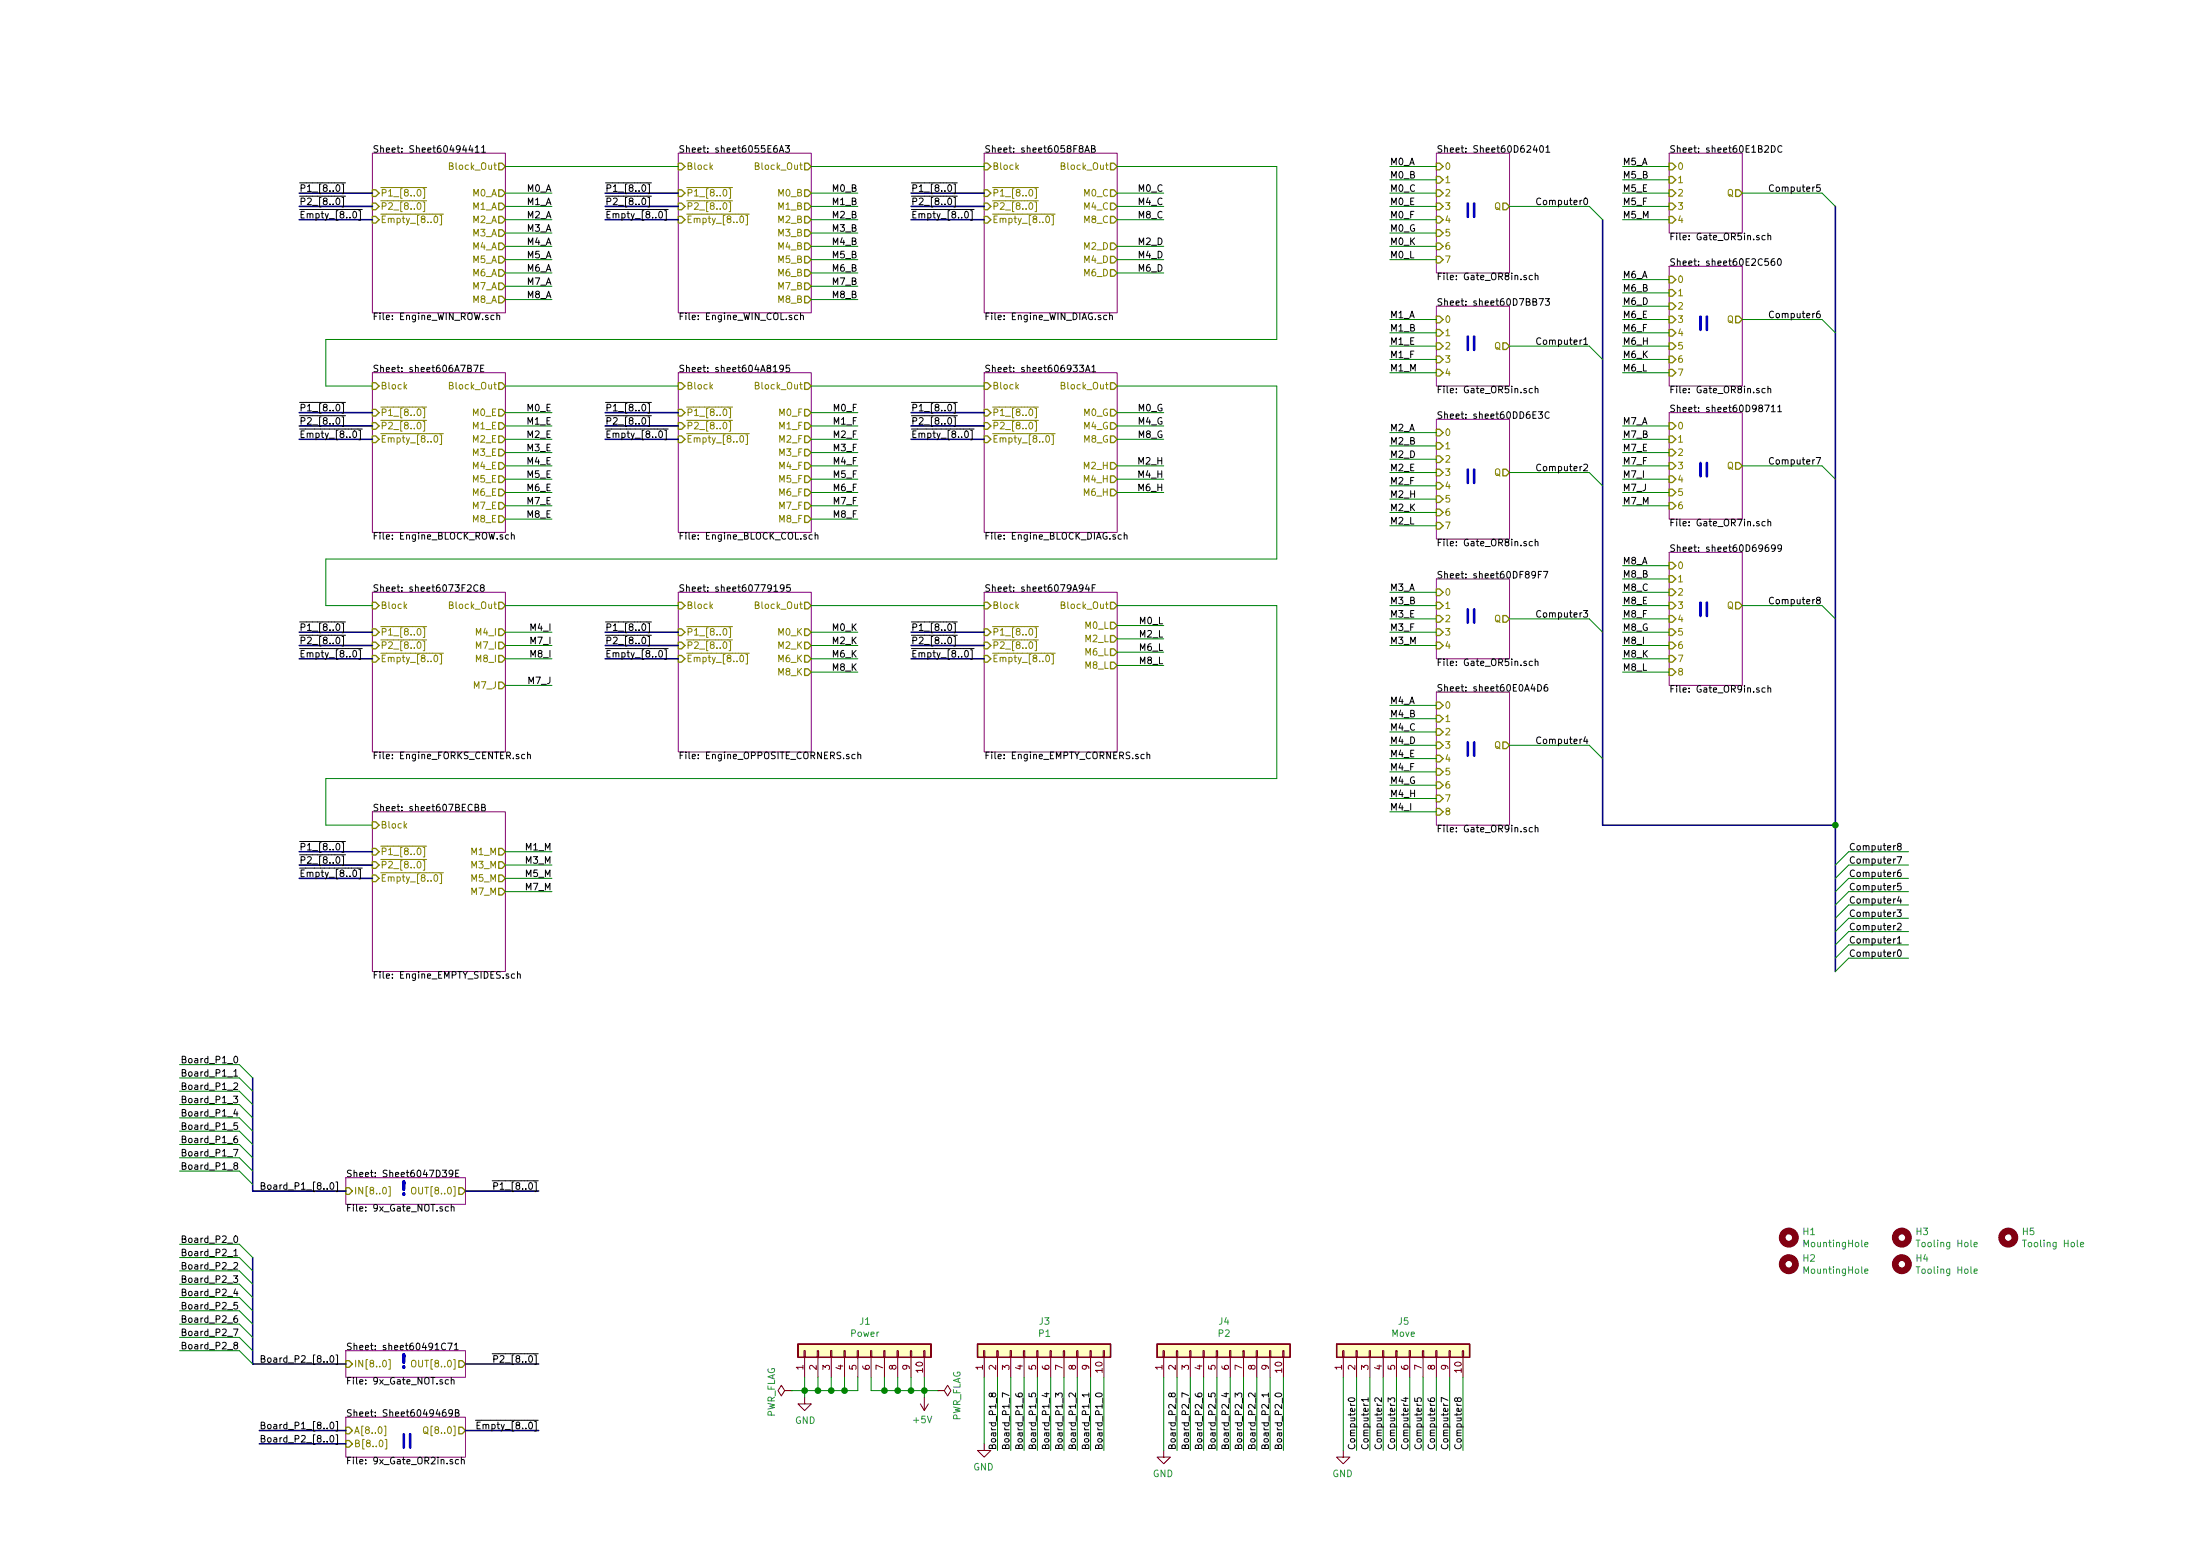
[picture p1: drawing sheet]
EESchema Schematic File Version 4
EELAYER 30 0
EELAYER END
$Descr A3 16535 11693
encoding utf-8
Sheet 1 398
Title "Fets & Crosses Engine"
Date "2022-02-06"
Rev "v1.1"
Comp "Philipp Schilk "
Comment1 ""
Comment2 ""
Comment3 ""
Comment4 ""
$EndDescr
Text Label 1800 8000 2    50   ~ 0
Board_P1_0
Text Label 1800 8100 2    50   ~ 0
Board_P1_1
Text Label 1800 8200 2    50   ~ 0
Board_P1_2
Text Label 1800 8300 2    50   ~ 0
Board_P1_3
Text Label 1800 8400 2    50   ~ 0
Board_P1_4
Text Label 1800 8500 2    50   ~ 0
Board_P1_5
Text Label 1800 8600 2    50   ~ 0
Board_P1_6
Text Label 1800 8700 2    50   ~ 0
Board_P1_7
Text Label 1800 8800 2    50   ~ 0
Board_P1_8
Text Label 1800 9350 2    50   ~ 0
Board_P2_0
Text Label 1800 9450 2    50   ~ 0
Board_P2_1
Text Label 1800 9550 2    50   ~ 0
Board_P2_2
Text Label 1800 9650 2    50   ~ 0
Board_P2_3
Text Label 1800 9750 2    50   ~ 0
Board_P2_4
Text Label 1800 9850 2    50   ~ 0
Board_P2_5
Text Label 1800 9950 2    50   ~ 0
Board_P2_6
Text Label 1800 10050 2    50   ~ 0
Board_P2_7
Text Label 1800 10150 2    50   ~ 0
Board_P2_8
Entry Wire Line
	1800 8000 1900 8100
Entry Wire Line
	1800 8100 1900 8200
Entry Wire Line
	1800 8200 1900 8300
Entry Wire Line
	1800 8300 1900 8400
Entry Wire Line
	1800 8400 1900 8500
Entry Wire Line
	1800 8500 1900 8600
Entry Wire Line
	1800 8600 1900 8700
Entry Wire Line
	1800 8700 1900 8800
Entry Wire Line
	1800 8800 1900 8900
Entry Wire Line
	1800 9350 1900 9450
Entry Wire Line
	1800 9450 1900 9550
Entry Wire Line
	1800 9550 1900 9650
Entry Wire Line
	1800 9650 1900 9750
Entry Wire Line
	1800 9750 1900 9850
Entry Wire Line
	1800 9850 1900 9950
Entry Wire Line
	1800 9950 1900 10050
Entry Wire Line
	1800 10050 1900 10150
Entry Wire Line
	1800 10150 1900 10250
Wire Bus Line
	1900 8950 2600 8950
Text Label 1950 8950 0    50   ~ 0
Board_P1_[8..0]
Wire Bus Line
	3500 8950 4050 8950
Text Label 4050 8950 2    50   ~ 0
~P1_[8..0]
$Sheet
S 2600 8850 900  200 
U 6047D39F
F0 "Sheet6047D39E" 50
F1 "9x_Gate_NOT.sch" 50
F2 "IN[8..0]" I L 2600 8950 50 
F3 "OUT[8..0]" O R 3500 8950 50 
$EndSheet
Text Label 1950 10250 0    50   ~ 0
Board_P2_[8..0]
Wire Bus Line
	3500 10250 4050 10250
Text Label 4050 10250 2    50   ~ 0
~P2_[8..0]
$Sheet
S 2600 10150 900  200 
U 60491C79
F0 "sheet60491C71" 50
F1 "9x_Gate_NOT.sch" 50
F2 "IN[8..0]" I L 2600 10250 50 
F3 "OUT[8..0]" O R 3500 10250 50 
$EndSheet
Wire Bus Line
	1900 10250 2600 10250
$Sheet
S 2600 10650 900  300 
U 6049469C
F0 "Sheet6049469B" 50
F1 "9x_Gate_OR2in.sch" 50
F2 "A[8..0]" I L 2600 10750 50 
F3 "B[8..0]" I L 2600 10850 50 
F4 "Q[8..0]" O R 3500 10750 50 
$EndSheet
Text Notes 3000 10300 0    100  ~ 20
!
Text Label 1950 10750 0    50   ~ 0
Board_P1_[8..0]
Text Label 1950 10850 0    50   ~ 0
Board_P2_[8..0]
Wire Bus Line
	2600 10750 1950 10750
Wire Bus Line
	1950 10850 2600 10850
Text Label 4050 10750 2    50   ~ 0
~Empty_[8..0]
Wire Bus Line
	3500 10750 4050 10750
Text Notes 3000 10900 0    100  ~ 20
II
Wire Wire Line
	2450 2900 2450 2550
Wire Wire Line
	2450 4550 2450 4200
Wire Wire Line
	2450 5850 2450 6200
Connection ~ 13800 6200
Wire Bus Line
	12050 6200 13800 6200
$Sheet
S 12550 1150 550  600 
U 60E1B2E4
F0 "sheet60E1B2DC" 50
F1 "Gate_OR5in.sch" 50
F2 "Q" O R 13100 1450 50 
F3 "1" I L 12550 1350 50 
F4 "2" I L 12550 1450 50 
F5 "3" I L 12550 1550 50 
F6 "4" I L 12550 1650 50 
F7 "0" I L 12550 1250 50 
$EndSheet
$Sheet
S 12550 2000 550  900 
U 60E2C56B
F0 "sheet60E2C560" 50
F1 "Gate_OR8in.sch" 50
F2 "Q" O R 13100 2400 50 
F3 "1" I L 12550 2200 50 
F4 "2" I L 12550 2300 50 
F5 "3" I L 12550 2400 50 
F6 "4" I L 12550 2500 50 
F7 "5" I L 12550 2600 50 
F8 "6" I L 12550 2700 50 
F9 "7" I L 12550 2800 50 
F10 "0" I L 12550 2100 50 
$EndSheet
Wire Wire Line
	10800 1650 10450 1650
Text Label 10450 1650 0    50   ~ 0
M0_F
Wire Wire Line
	10800 1750 10450 1750
Text Label 10450 1750 0    50   ~ 0
M0_G
Text Label 10450 1850 0    50   ~ 0
M0_K
Wire Wire Line
	10800 1850 10450 1850
Wire Wire Line
	10800 1950 10450 1950
Text Label 10450 1950 0    50   ~ 0
M0_L
Wire Wire Line
	10800 1550 10450 1550
Text Label 13700 4550 2    50   ~ 0
Computer8
Text Label 13700 3500 2    50   ~ 0
Computer7
Text Label 13700 2400 2    50   ~ 0
Computer6
Text Label 13700 1450 2    50   ~ 0
Computer5
Text Label 11950 5600 2    50   ~ 0
Computer4
Text Label 11950 4650 2    50   ~ 0
Computer3
Text Label 11950 3550 2    50   ~ 0
Computer2
Text Label 11950 2600 2    50   ~ 0
Computer1
Text Label 11950 1550 2    50   ~ 0
Computer0
Wire Wire Line
	13100 1450 13700 1450
Wire Wire Line
	13100 2400 13700 2400
Wire Wire Line
	13100 3500 13700 3500
Wire Wire Line
	13100 4550 13700 4550
Wire Wire Line
	11350 5600 11950 5600
Wire Wire Line
	11350 4650 11950 4650
Wire Wire Line
	11350 3550 11950 3550
Wire Wire Line
	11350 2600 11950 2600
Wire Wire Line
	11350 1550 11950 1550
Entry Wire Line
	13700 4550 13800 4650
Entry Wire Line
	13700 3500 13800 3600
Entry Wire Line
	13700 2400 13800 2500
Entry Wire Line
	13700 1450 13800 1550
Entry Wire Line
	11950 5600 12050 5700
Entry Wire Line
	11950 4650 12050 4750
Entry Wire Line
	11950 3550 12050 3650
Entry Wire Line
	11950 2600 12050 2700
Entry Wire Line
	11950 1550 12050 1650
Text Notes 12750 2500 0    100  ~ 20
II
$Sheet
S 10800 5200 550  1000
U 60E0A4E3
F0 "sheet60E0A4D6" 50
F1 "Gate_OR9in.sch" 50
F2 "Q" O R 11350 5600 50 
F3 "1" I L 10800 5400 50 
F4 "2" I L 10800 5500 50 
F5 "3" I L 10800 5600 50 
F6 "4" I L 10800 5700 50 
F7 "5" I L 10800 5800 50 
F8 "6" I L 10800 5900 50 
F9 "7" I L 10800 6000 50 
F10 "0" I L 10800 5300 50 
F11 "8" I L 10800 6100 50 
$EndSheet
Text Notes 11000 5700 0    100  ~ 20
II
$Sheet
S 10800 4350 550  600 
U 60DF8A00
F0 "sheet60DF89F7" 50
F1 "Gate_OR5in.sch" 50
F2 "Q" O R 11350 4650 50 
F3 "1" I L 10800 4550 50 
F4 "2" I L 10800 4650 50 
F5 "3" I L 10800 4750 50 
F6 "4" I L 10800 4850 50 
F7 "0" I L 10800 4450 50 
$EndSheet
Text Notes 11000 4700 0    100  ~ 20
II
Text Notes 11000 3650 0    100  ~ 20
II
$Sheet
S 10800 3150 550  900 
U 60DD6E47
F0 "sheet60DD6E3C" 50
F1 "Gate_OR8in.sch" 50
F2 "Q" O R 11350 3550 50 
F3 "1" I L 10800 3350 50 
F4 "2" I L 10800 3450 50 
F5 "3" I L 10800 3550 50 
F6 "4" I L 10800 3650 50 
F7 "5" I L 10800 3750 50 
F8 "6" I L 10800 3850 50 
F9 "7" I L 10800 3950 50 
F10 "0" I L 10800 3250 50 
$EndSheet
$Sheet
S 12550 3100 550  800 
U 60D9871B
F0 "sheet60D98711" 50
F1 "Gate_OR7in.sch" 50
F2 "Q" O R 13100 3500 50 
F3 "1" I L 12550 3300 50 
F4 "2" I L 12550 3400 50 
F5 "3" I L 12550 3500 50 
F6 "4" I L 12550 3600 50 
F7 "5" I L 12550 3700 50 
F8 "6" I L 12550 3800 50 
F9 "0" I L 12550 3200 50 
$EndSheet
Text Notes 12750 3600 0    100  ~ 20
II
$Sheet
S 10800 2300 550  600 
U 60D7BB7E
F0 "sheet60D7BB73" 50
F1 "Gate_OR5in.sch" 50
F2 "Q" O R 11350 2600 50 
F3 "1" I L 10800 2500 50 
F4 "2" I L 10800 2600 50 
F5 "3" I L 10800 2700 50 
F6 "4" I L 10800 2800 50 
F7 "0" I L 10800 2400 50 
$EndSheet
Text Notes 11000 2650 0    100  ~ 20
II
$Sheet
S 12550 4150 550  1000
U 60D696A4
F0 "sheet60D69699" 50
F1 "Gate_OR9in.sch" 50
F2 "Q" O R 13100 4550 50 
F3 "1" I L 12550 4350 50 
F4 "2" I L 12550 4450 50 
F5 "3" I L 12550 4550 50 
F6 "4" I L 12550 4650 50 
F7 "5" I L 12550 4750 50 
F8 "6" I L 12550 4850 50 
F9 "7" I L 12550 4950 50 
F10 "0" I L 12550 4250 50 
F11 "8" I L 12550 5050 50 
$EndSheet
Text Notes 12750 4650 0    100  ~ 20
II
Text Notes 11000 1650 0    100  ~ 20
II
$Sheet
S 10800 1150 550  900 
U 60D62402
F0 "Sheet60D62401" 50
F1 "Gate_OR8in.sch" 50
F2 "Q" O R 11350 1550 50 
F3 "1" I L 10800 1350 50 
F4 "2" I L 10800 1450 50 
F5 "3" I L 10800 1550 50 
F6 "4" I L 10800 1650 50 
F7 "5" I L 10800 1750 50 
F8 "6" I L 10800 1850 50 
F9 "7" I L 10800 1950 50 
F10 "0" I L 10800 1250 50 
$EndSheet
Text Label 12200 3800 0    50   ~ 0
M7_M
Text Label 12200 1650 0    50   ~ 0
M5_M
Text Label 10450 4850 0    50   ~ 0
M3_M
Text Label 10450 2800 0    50   ~ 0
M1_M
Wire Wire Line
	12550 3800 12200 3800
Wire Wire Line
	12550 1650 12200 1650
Wire Wire Line
	10800 4850 10450 4850
Wire Wire Line
	10800 2800 10450 2800
Text Label 4150 6700 2    50   ~ 0
M7_M
Text Label 4150 6600 2    50   ~ 0
M5_M
Text Label 4150 6500 2    50   ~ 0
M3_M
Text Label 4150 6400 2    50   ~ 0
M1_M
Text Label 12200 5050 0    50   ~ 0
M8_L
Text Label 12200 2800 0    50   ~ 0
M6_L
Text Label 10450 3950 0    50   ~ 0
M2_L
Wire Wire Line
	12550 5050 12200 5050
Wire Wire Line
	12550 2800 12200 2800
Wire Wire Line
	10800 3950 10450 3950
Text Label 8750 5000 2    50   ~ 0
M8_L
Text Label 8750 4900 2    50   ~ 0
M6_L
Text Label 8750 4800 2    50   ~ 0
M2_L
Text Label 8750 4700 2    50   ~ 0
M0_L
Wire Wire Line
	10800 3850 10450 3850
Wire Wire Line
	12550 4950 12200 4950
Wire Wire Line
	12550 2700 12200 2700
Text Label 12200 4950 0    50   ~ 0
M8_K
Text Label 12200 2700 0    50   ~ 0
M6_K
Text Label 10450 3850 0    50   ~ 0
M2_K
Text Label 6450 5050 2    50   ~ 0
M8_K
Text Label 6450 4950 2    50   ~ 0
M6_K
Text Label 6450 4850 2    50   ~ 0
M2_K
Text Label 6450 4750 2    50   ~ 0
M0_K
Text Label 12200 3700 0    50   ~ 0
M7_J
Wire Wire Line
	12550 3700 12200 3700
Text Label 12200 4850 0    50   ~ 0
M8_I
Text Label 12200 3600 0    50   ~ 0
M7_I
Text Label 10450 6100 0    50   ~ 0
M4_I
Wire Wire Line
	12550 4850 12200 4850
Wire Wire Line
	12550 3600 12200 3600
Wire Wire Line
	10800 6100 10450 6100
Text Label 4150 5150 2    50   ~ 0
M7_J
Wire Wire Line
	3800 5150 4150 5150
Text Label 4150 4950 2    50   ~ 0
M8_I
Text Label 4150 4850 2    50   ~ 0
M7_I
Text Label 4150 4750 2    50   ~ 0
M4_I
Wire Wire Line
	3800 4950 4150 4950
Wire Wire Line
	3800 4850 4150 4850
Wire Wire Line
	3800 4750 4150 4750
Wire Wire Line
	6100 4750 6450 4750
Wire Wire Line
	6100 4850 6450 4850
Wire Wire Line
	6100 4950 6450 4950
Wire Wire Line
	6100 5050 6450 5050
$Sheet
S 5100 4450 1000 1200
U 607791A0
F0 "sheet60779195" 50
F1 "Engine_OPPOSITE_CORNERS.sch" 50
F2 "~P1_[8..0]" I L 5100 4750 50 
F3 "~P2_[8..0]" I L 5100 4850 50 
F4 "~Empty_[8..0]" I L 5100 4950 50 
F5 "M0_K" O R 6100 4750 50 
F6 "M8_K" O R 6100 5050 50 
F7 "M2_K" O R 6100 4850 50 
F8 "M6_K" O R 6100 4950 50 
F9 "Block" I L 5100 4550 50 
F10 "Block_Out" O R 6100 4550 50 
$EndSheet
Text Label 12200 2600 0    50   ~ 0
M6_H
Text Label 10450 6000 0    50   ~ 0
M4_H
Text Label 10450 3750 0    50   ~ 0
M2_H
Text Label 12200 4750 0    50   ~ 0
M8_G
Text Label 10450 5900 0    50   ~ 0
M4_G
Wire Wire Line
	12550 2600 12200 2600
Wire Wire Line
	10800 6000 10450 6000
Wire Wire Line
	10800 3750 10450 3750
Wire Wire Line
	12550 4750 12200 4750
Wire Wire Line
	10800 5900 10450 5900
Text Label 8750 3700 2    50   ~ 0
M6_H
Text Label 8750 3600 2    50   ~ 0
M4_H
Text Label 8750 3500 2    50   ~ 0
M2_H
Text Label 10450 3650 0    50   ~ 0
M2_F
Text Label 12200 4650 0    50   ~ 0
M8_F
Text Label 12200 3500 0    50   ~ 0
M7_F
Text Label 12200 2500 0    50   ~ 0
M6_F
Text Label 12200 1550 0    50   ~ 0
M5_F
Text Label 10450 5800 0    50   ~ 0
M4_F
Text Label 10450 4750 0    50   ~ 0
M3_F
Text Label 10450 2700 0    50   ~ 0
M1_F
Wire Wire Line
	12550 4650 12200 4650
Wire Wire Line
	12550 3500 12200 3500
Wire Wire Line
	12550 2500 12200 2500
Wire Wire Line
	12550 1550 12200 1550
Wire Wire Line
	10800 5800 10450 5800
Wire Wire Line
	10800 4750 10450 4750
Wire Wire Line
	10800 3650 10450 3650
Wire Wire Line
	10800 2700 10450 2700
Text Label 8750 3300 2    50   ~ 0
M8_G
Text Label 8750 3200 2    50   ~ 0
M4_G
Text Label 8750 3100 2    50   ~ 0
M0_G
Text Label 6450 3300 2    50   ~ 0
M2_F
Text Label 6450 3900 2    50   ~ 0
M8_F
Text Label 6450 3800 2    50   ~ 0
M7_F
Text Label 6450 3700 2    50   ~ 0
M6_F
Text Label 6450 3600 2    50   ~ 0
M5_F
Text Label 6450 3500 2    50   ~ 0
M4_F
Text Label 6450 3400 2    50   ~ 0
M3_F
Text Label 6450 3200 2    50   ~ 0
M1_F
Text Label 6450 3100 2    50   ~ 0
M0_F
Wire Wire Line
	6100 3900 6450 3900
Wire Wire Line
	6100 3800 6450 3800
Wire Wire Line
	6100 3700 6450 3700
Wire Wire Line
	6100 3600 6450 3600
Wire Wire Line
	6100 3500 6450 3500
Wire Wire Line
	6100 3400 6450 3400
Wire Wire Line
	6100 3300 6450 3300
Wire Wire Line
	6100 3200 6450 3200
Wire Wire Line
	6100 3100 6450 3100
Text Label 10450 3550 0    50   ~ 0
M2_E
Text Label 12200 4550 0    50   ~ 0
M8_E
Text Label 12200 3400 0    50   ~ 0
M7_E
Text Label 12200 2400 0    50   ~ 0
M6_E
Text Label 12200 1450 0    50   ~ 0
M5_E
Text Label 10450 5700 0    50   ~ 0
M4_E
Text Label 10450 4650 0    50   ~ 0
M3_E
Text Label 10450 2600 0    50   ~ 0
M1_E
Text Label 10450 1550 0    50   ~ 0
M0_E
Wire Wire Line
	12550 4550 12200 4550
Wire Wire Line
	12550 3400 12200 3400
Wire Wire Line
	12550 2400 12200 2400
Wire Wire Line
	12550 1450 12200 1450
Wire Wire Line
	10800 5700 10450 5700
Wire Wire Line
	10800 4650 10450 4650
Wire Wire Line
	10800 3550 10450 3550
Wire Wire Line
	10800 2600 10450 2600
Text Label 4150 3300 2    50   ~ 0
M2_E
Text Label 4150 3900 2    50   ~ 0
M8_E
Text Label 4150 3800 2    50   ~ 0
M7_E
Text Label 4150 3700 2    50   ~ 0
M6_E
Text Label 4150 3600 2    50   ~ 0
M5_E
Text Label 4150 3500 2    50   ~ 0
M4_E
Text Label 4150 3400 2    50   ~ 0
M3_E
Text Label 4150 3200 2    50   ~ 0
M1_E
Text Label 4150 3100 2    50   ~ 0
M0_E
Wire Wire Line
	3800 3900 4150 3900
Wire Wire Line
	3800 3800 4150 3800
Wire Wire Line
	3800 3700 4150 3700
Wire Wire Line
	3800 3600 4150 3600
Wire Wire Line
	3800 3500 4150 3500
Wire Wire Line
	3800 3400 4150 3400
Wire Wire Line
	3800 3300 4150 3300
Wire Wire Line
	3800 3200 4150 3200
Wire Wire Line
	3800 3100 4150 3100
Wire Wire Line
	10800 5500 10450 5500
Wire Wire Line
	12550 4450 12200 4450
Text Label 10450 5500 0    50   ~ 0
M4_C
Text Label 12200 4450 0    50   ~ 0
M8_C
Wire Wire Line
	10800 5400 10450 5400
Wire Wire Line
	12550 1350 12200 1350
Text Label 12200 2300 0    50   ~ 0
M6_D
Text Label 10450 5600 0    50   ~ 0
M4_D
Text Label 10450 3450 0    50   ~ 0
M2_D
Text Label 10450 1450 0    50   ~ 0
M0_C
Wire Wire Line
	12550 2300 12200 2300
Wire Wire Line
	10800 5600 10450 5600
Wire Wire Line
	10800 3450 10450 3450
Wire Wire Line
	10800 1450 10450 1450
Text Label 10450 3350 0    50   ~ 0
M2_B
Text Label 12200 4350 0    50   ~ 0
M8_B
Text Label 12200 3300 0    50   ~ 0
M7_B
Text Label 12200 2200 0    50   ~ 0
M6_B
Text Label 12200 1350 0    50   ~ 0
M5_B
Text Label 10450 5400 0    50   ~ 0
M4_B
Text Label 10450 4550 0    50   ~ 0
M3_B
Text Label 10450 2500 0    50   ~ 0
M1_B
Text Label 10450 1350 0    50   ~ 0
M0_B
Wire Wire Line
	12550 4350 12200 4350
Wire Wire Line
	12550 3300 12200 3300
Wire Wire Line
	12550 2200 12200 2200
Wire Wire Line
	10800 4550 10450 4550
Wire Wire Line
	10800 3350 10450 3350
Wire Wire Line
	10800 2500 10450 2500
Wire Wire Line
	10800 1350 10450 1350
Text Label 12200 4250 0    50   ~ 0
M8_A
Text Label 12200 3200 0    50   ~ 0
M7_A
Text Label 12200 2100 0    50   ~ 0
M6_A
Text Label 12200 1250 0    50   ~ 0
M5_A
Text Label 10450 5300 0    50   ~ 0
M4_A
Text Label 10450 4450 0    50   ~ 0
M3_A
Text Label 10450 3250 0    50   ~ 0
M2_A
Text Label 10450 2400 0    50   ~ 0
M1_A
Text Label 10450 1250 0    50   ~ 0
M0_A
Wire Wire Line
	12550 4250 12200 4250
Wire Wire Line
	12550 3200 12200 3200
Wire Wire Line
	12550 2100 12200 2100
Wire Wire Line
	12550 1250 12200 1250
Wire Wire Line
	10800 5300 10450 5300
Wire Wire Line
	10800 4450 10450 4450
Wire Wire Line
	10800 3250 10450 3250
Wire Wire Line
	10800 2400 10450 2400
Wire Wire Line
	10800 1250 10450 1250
Text Label 8750 2050 2    50   ~ 0
M6_D
Text Label 8750 1950 2    50   ~ 0
M4_D
Text Label 8750 1850 2    50   ~ 0
M2_D
Text Label 8750 1650 2    50   ~ 0
M8_C
Text Label 8750 1550 2    50   ~ 0
M4_C
Text Label 8750 1450 2    50   ~ 0
M0_C
Text Label 6450 1650 2    50   ~ 0
M2_B
Text Label 6450 2250 2    50   ~ 0
M8_B
Text Label 6450 2150 2    50   ~ 0
M7_B
Text Label 6450 2050 2    50   ~ 0
M6_B
Text Label 6450 1950 2    50   ~ 0
M5_B
Text Label 6450 1850 2    50   ~ 0
M4_B
Text Label 6450 1750 2    50   ~ 0
M3_B
Text Label 6450 1550 2    50   ~ 0
M1_B
Text Label 6450 1450 2    50   ~ 0
M0_B
Wire Wire Line
	6100 2250 6450 2250
Wire Wire Line
	6100 2150 6450 2150
Wire Wire Line
	6100 2050 6450 2050
Wire Wire Line
	6100 1950 6450 1950
Wire Wire Line
	6100 1850 6450 1850
Wire Wire Line
	6100 1750 6450 1750
Wire Wire Line
	6100 1650 6450 1650
Wire Wire Line
	6100 1550 6450 1550
Wire Wire Line
	6100 1450 6450 1450
Text Label 4150 2250 2    50   ~ 0
M8_A
Text Label 4150 2150 2    50   ~ 0
M7_A
Text Label 4150 2050 2    50   ~ 0
M6_A
Text Label 4150 1950 2    50   ~ 0
M5_A
Text Label 4150 1850 2    50   ~ 0
M4_A
Text Label 4150 1750 2    50   ~ 0
M3_A
Text Label 4150 1650 2    50   ~ 0
M2_A
Text Label 4150 1550 2    50   ~ 0
M1_A
Text Label 4150 1450 2    50   ~ 0
M0_A
$Sheet
S 7400 4450 1000 1200
U 6079A95A
F0 "sheet6079A94F" 50
F1 "Engine_EMPTY_CORNERS.sch" 50
F2 "~P1_[8..0]" I L 7400 4750 50 
F3 "~P2_[8..0]" I L 7400 4850 50 
F4 "~Empty_[8..0]" I L 7400 4950 50 
F5 "M0_L" O R 8400 4700 50 
F6 "M8_L" O R 8400 5000 50 
F7 "M2_L" O R 8400 4800 50 
F8 "M6_L" O R 8400 4900 50 
F9 "Block" I L 7400 4550 50 
F10 "Block_Out" O R 8400 4550 50 
$EndSheet
Wire Wire Line
	3800 6700 4150 6700
Wire Wire Line
	3800 6600 4150 6600
Wire Wire Line
	3800 6500 4150 6500
Wire Wire Line
	3800 6400 4150 6400
Wire Wire Line
	8400 5000 8750 5000
Wire Wire Line
	8400 4900 8750 4900
Wire Wire Line
	8400 4800 8750 4800
Wire Wire Line
	8400 4700 8750 4700
Wire Wire Line
	8400 3700 8750 3700
Wire Wire Line
	8400 3600 8750 3600
Wire Wire Line
	8400 3500 8750 3500
Wire Wire Line
	8400 3300 8750 3300
Wire Wire Line
	8400 3200 8750 3200
Wire Wire Line
	8400 3100 8750 3100
Wire Wire Line
	8400 2050 8750 2050
Wire Wire Line
	8400 1950 8750 1950
Wire Wire Line
	8400 1850 8750 1850
Wire Wire Line
	8400 1650 8750 1650
Wire Wire Line
	8400 1550 8750 1550
Wire Wire Line
	8400 1450 8750 1450
Wire Wire Line
	3800 2250 4150 2250
Wire Wire Line
	3800 2150 4150 2150
Wire Wire Line
	3800 2050 4150 2050
Wire Wire Line
	3800 1950 4150 1950
Wire Wire Line
	3800 1850 4150 1850
Wire Wire Line
	3800 1750 4150 1750
Wire Wire Line
	3800 1650 4150 1650
Wire Wire Line
	3800 1550 4150 1550
Wire Wire Line
	3800 1450 4150 1450
Wire Wire Line
	2450 6200 2800 6200
Wire Bus Line
	2800 6600 2250 6600
Text Label 2250 6600 0    50   ~ 0
~Empty_[8..0]
Text Label 2250 6500 0    50   ~ 0
~P2_[8..0]
Wire Bus Line
	2800 6500 2250 6500
Text Label 2250 6400 0    50   ~ 0
~P1_[8..0]
Wire Bus Line
	2800 6400 2250 6400
Wire Wire Line
	9600 5850 9600 4550
Wire Wire Line
	2450 5850 9600 5850
Wire Wire Line
	8400 4550 9600 4550
Wire Bus Line
	7400 4950 6850 4950
Text Label 6850 4950 0    50   ~ 0
~Empty_[8..0]
Text Label 6850 4850 0    50   ~ 0
~P2_[8..0]
Wire Bus Line
	7400 4850 6850 4850
Text Label 6850 4750 0    50   ~ 0
~P1_[8..0]
Wire Bus Line
	7400 4750 6850 4750
Wire Wire Line
	6100 4550 7400 4550
Wire Bus Line
	5100 4950 4550 4950
Text Label 4550 4950 0    50   ~ 0
~Empty_[8..0]
Text Label 4550 4850 0    50   ~ 0
~P2_[8..0]
Wire Bus Line
	5100 4850 4550 4850
Text Label 4550 4750 0    50   ~ 0
~P1_[8..0]
Wire Bus Line
	5100 4750 4550 4750
Wire Wire Line
	3800 4550 5100 4550
$Sheet
S 2800 4450 1000 1200
U 6073F2D8
F0 "sheet6073F2C8" 50
F1 "Engine_FORKS_CENTER.sch" 50
F2 "~P1_[8..0]" I L 2800 4750 50 
F3 "~P2_[8..0]" I L 2800 4850 50 
F4 "~Empty_[8..0]" I L 2800 4950 50 
F5 "M7_I" O R 3800 4850 50 
F6 "M4_I" O R 3800 4750 50 
F7 "M8_I" O R 3800 4950 50 
F8 "M7_J" O R 3800 5150 50 
F9 "Block" I L 2800 4550 50 
F10 "Block_Out" O R 3800 4550 50 
$EndSheet
Wire Bus Line
	2800 4950 2250 4950
Text Label 2250 4950 0    50   ~ 0
~Empty_[8..0]
Text Label 2250 4850 0    50   ~ 0
~P2_[8..0]
Wire Bus Line
	2800 4850 2250 4850
Text Label 2250 4750 0    50   ~ 0
~P1_[8..0]
Wire Bus Line
	2800 4750 2250 4750
Wire Wire Line
	2800 4550 2450 4550
$Sheet
S 7400 2800 1000 1200
U 606933AE
F0 "sheet606933A1" 50
F1 "Engine_BLOCK_DIAG.sch" 50
F2 "~P1_[8..0]" I L 7400 3100 50 
F3 "~P2_[8..0]" I L 7400 3200 50 
F4 "~Empty_[8..0]" I L 7400 3300 50 
F5 "M0_G" O R 8400 3100 50 
F6 "M4_G" O R 8400 3200 50 
F7 "M8_G" O R 8400 3300 50 
F8 "M2_H" O R 8400 3500 50 
F9 "M4_H" O R 8400 3600 50 
F10 "M6_H" O R 8400 3700 50 
F11 "Block_Out" O R 8400 2900 50 
F12 "Block" I L 7400 2900 50 
$EndSheet
Wire Wire Line
	9600 2900 8400 2900
Wire Wire Line
	9600 4200 9600 2900
Wire Wire Line
	2450 4200 9600 4200
Wire Bus Line
	7400 3300 6850 3300
Text Label 6850 3300 0    50   ~ 0
~Empty_[8..0]
Text Label 6850 3200 0    50   ~ 0
~P2_[8..0]
Wire Bus Line
	7400 3200 6850 3200
Text Label 6850 3100 0    50   ~ 0
~P1_[8..0]
Wire Bus Line
	7400 3100 6850 3100
Wire Wire Line
	6100 2900 7400 2900
$Sheet
S 5100 2800 1000 1200
U 604A81A5
F0 "sheet604A8195" 50
F1 "Engine_BLOCK_COL.sch" 50
F2 "~P1_[8..0]" I L 5100 3100 50 
F3 "~P2_[8..0]" I L 5100 3200 50 
F4 "~Empty_[8..0]" I L 5100 3300 50 
F5 "M0_F" O R 6100 3100 50 
F6 "M1_F" O R 6100 3200 50 
F7 "M2_F" O R 6100 3300 50 
F8 "M5_F" O R 6100 3600 50 
F9 "M6_F" O R 6100 3700 50 
F10 "M7_F" O R 6100 3800 50 
F11 "M8_F" O R 6100 3900 50 
F12 "M4_F" O R 6100 3500 50 
F13 "M3_F" O R 6100 3400 50 
F14 "Block_Out" O R 6100 2900 50 
F15 "Block" I L 5100 2900 50 
$EndSheet
Wire Bus Line
	5100 3300 4550 3300
Text Label 4550 3300 0    50   ~ 0
~Empty_[8..0]
Text Label 4550 3200 0    50   ~ 0
~P2_[8..0]
Wire Bus Line
	5100 3200 4550 3200
Text Label 4550 3100 0    50   ~ 0
~P1_[8..0]
Wire Bus Line
	5100 3100 4550 3100
Wire Wire Line
	3800 2900 5100 2900
Wire Wire Line
	9600 1250 8400 1250
Wire Wire Line
	9600 2550 9600 1250
Wire Wire Line
	2450 2550 9600 2550
Wire Wire Line
	2800 2900 2450 2900
Wire Wire Line
	3800 1250 5100 1250
Wire Wire Line
	6100 1250 7400 1250
$Sheet
S 2800 2800 1000 1200
U 606A7B8D
F0 "sheet606A7B7E" 50
F1 "Engine_BLOCK_ROW.sch" 50
F2 "~P1_[8..0]" I L 2800 3100 50 
F3 "~P2_[8..0]" I L 2800 3200 50 
F4 "~Empty_[8..0]" I L 2800 3300 50 
F5 "M0_E" O R 3800 3100 50 
F6 "M1_E" O R 3800 3200 50 
F7 "M2_E" O R 3800 3300 50 
F8 "M3_E" O R 3800 3400 50 
F9 "M4_E" O R 3800 3500 50 
F10 "M5_E" O R 3800 3600 50 
F11 "M6_E" O R 3800 3700 50 
F12 "M7_E" O R 3800 3800 50 
F13 "M8_E" O R 3800 3900 50 
F14 "Block_Out" O R 3800 2900 50 
F15 "Block" I L 2800 2900 50 
$EndSheet
Wire Bus Line
	2800 3300 2250 3300
Text Label 2250 3300 0    50   ~ 0
~Empty_[8..0]
Text Label 2250 3200 0    50   ~ 0
~P2_[8..0]
Wire Bus Line
	2800 3200 2250 3200
Text Label 2250 3100 0    50   ~ 0
~P1_[8..0]
Wire Bus Line
	2800 3100 2250 3100
Wire Bus Line
	7400 1650 6850 1650
Text Label 6850 1650 0    50   ~ 0
~Empty_[8..0]
Text Label 6850 1550 0    50   ~ 0
~P2_[8..0]
Wire Bus Line
	7400 1550 6850 1550
Text Label 6850 1450 0    50   ~ 0
~P1_[8..0]
Wire Bus Line
	7400 1450 6850 1450
Wire Bus Line
	5100 1650 4550 1650
Text Label 4550 1650 0    50   ~ 0
~Empty_[8..0]
Text Label 4550 1550 0    50   ~ 0
~P2_[8..0]
Wire Bus Line
	5100 1550 4550 1550
Text Label 4550 1450 0    50   ~ 0
~P1_[8..0]
Wire Bus Line
	5100 1450 4550 1450
$Sheet
S 7400 1150 1000 1200
U 6058F8B2
F0 "sheet6058F8AB" 50
F1 "Engine_WIN_DIAG.sch" 50
F2 "~P1_[8..0]" I L 7400 1450 50 
F3 "~P2_[8..0]" I L 7400 1550 50 
F4 "~Empty_[8..0]" I L 7400 1650 50 
F5 "M0_C" O R 8400 1450 50 
F6 "M4_C" O R 8400 1550 50 
F7 "M8_C" O R 8400 1650 50 
F8 "M2_D" O R 8400 1850 50 
F9 "M4_D" O R 8400 1950 50 
F10 "M6_D" O R 8400 2050 50 
F11 "Block_Out" O R 8400 1250 50 
F12 "Block" I L 7400 1250 50 
$EndSheet
Wire Bus Line
	2800 1650 2250 1650
Text Label 2250 1650 0    50   ~ 0
~Empty_[8..0]
Text Label 2250 1550 0    50   ~ 0
~P2_[8..0]
Wire Bus Line
	2800 1550 2250 1550
Text Label 2250 1450 0    50   ~ 0
~P1_[8..0]
Wire Bus Line
	2800 1450 2250 1450
$Sheet
S 5100 1150 1000 1200
U 6055E6B2
F0 "sheet6055E6A3" 50
F1 "Engine_WIN_COL.sch" 50
F2 "~P1_[8..0]" I L 5100 1450 50 
F3 "~P2_[8..0]" I L 5100 1550 50 
F4 "~Empty_[8..0]" I L 5100 1650 50 
F5 "M0_B" O R 6100 1450 50 
F6 "M1_B" O R 6100 1550 50 
F7 "M2_B" O R 6100 1650 50 
F8 "M3_B" O R 6100 1750 50 
F9 "M4_B" O R 6100 1850 50 
F10 "M5_B" O R 6100 1950 50 
F11 "M6_B" O R 6100 2050 50 
F12 "M7_B" O R 6100 2150 50 
F13 "M8_B" O R 6100 2250 50 
F14 "Block_Out" O R 6100 1250 50 
F15 "Block" I L 5100 1250 50 
$EndSheet
$Sheet
S 2800 1150 1000 1200
U 60494412
F0 "Sheet60494411" 50
F1 "Engine_WIN_ROW.sch" 50
F2 "~P1_[8..0]" I L 2800 1450 50 
F3 "~P2_[8..0]" I L 2800 1550 50 
F4 "M0_A" O R 3800 1450 50 
F5 "M1_A" O R 3800 1550 50 
F6 "M2_A" O R 3800 1650 50 
F7 "M3_A" O R 3800 1750 50 
F8 "M4_A" O R 3800 1850 50 
F9 "M5_A" O R 3800 1950 50 
F10 "M6_A" O R 3800 2050 50 
F11 "M7_A" O R 3800 2150 50 
F12 "M8_A" O R 3800 2250 50 
F13 "~Empty_[8..0]" I L 2800 1650 50 
F14 "Block_Out" O R 3800 1250 50 
$EndSheet
Entry Wire Line
	13900 7200 13800 7300
Entry Wire Line
	13900 7100 13800 7200
Entry Wire Line
	13900 7000 13800 7100
Entry Wire Line
	13900 6900 13800 7000
Entry Wire Line
	13900 6800 13800 6900
Entry Wire Line
	13900 6700 13800 6800
Entry Wire Line
	13900 6600 13800 6700
Entry Wire Line
	13900 6500 13800 6600
Entry Wire Line
	13900 6400 13800 6500
Text Label 13900 6400 0    50   ~ 0
Computer8
Text Label 13900 6500 0    50   ~ 0
Computer7
Text Label 13900 6600 0    50   ~ 0
Computer6
Text Label 13900 6700 0    50   ~ 0
Computer5
Text Label 13900 6800 0    50   ~ 0
Computer4
Text Label 13900 6900 0    50   ~ 0
Computer3
Text Label 13900 7000 0    50   ~ 0
Computer2
Text Label 13900 7100 0    50   ~ 0
Computer1
Text Label 13900 7200 0    50   ~ 0
Computer0
$Comp
L Mechanical:MountingHole H2
U 1 1
P 13450 9500
F 0 "H2" H 13550 9546 50  0000 L CNN
F 1 "MountingHole" H 13550 9455 50  0000 L CNN
F 2 "MountingHole:MountingHole_3.2mm_M3_Pad_Via" H 13450 9500 50  0001 C CNN
F 3 "~" H 13450 9500 50  0001 C CNN
	1    13450 9500
	1    0    0    -1  
$EndComp
$Comp
L Mechanical:MountingHole H1
U 1 1
P 13450 9300
F 0 "H1" H 13550 9346 50  0000 L CNN
F 1 "MountingHole" H 13550 9255 50  0000 L CNN
F 2 "MountingHole:MountingHole_3.2mm_M3_Pad_Via" H 13450 9300 50  0001 C CNN
F 3 "~" H 13450 9300 50  0001 C CNN
	1    13450 9300
	1    0    0    -1  
$EndComp
$Comp
L power:GND #PWR04
U 1 1
P 7400 10850
F 0 "#PWR04" H 7400 10600 50  0001 C CNN
F 1 "GND" H 7405 10677 50  0000 C CNN
F 2 "" H 7400 10850 50  0001 C CNN
F 3 "" H 7400 10850 50  0001 C CNN
	1    7400 10850
	-1   0    0    -1  
$EndComp
Wire Wire Line
	7400 10350 7400 10850
Text Label 8300 10900 1    50   ~ 0
Board_P1_0
Text Label 8200 10900 1    50   ~ 0
Board_P1_1
Text Label 8100 10900 1    50   ~ 0
Board_P1_2
Text Label 8000 10900 1    50   ~ 0
Board_P1_3
Text Label 7900 10900 1    50   ~ 0
Board_P1_4
Text Label 7800 10900 1    50   ~ 0
Board_P1_5
Text Label 7700 10900 1    50   ~ 0
Board_P1_6
Text Label 7600 10900 1    50   ~ 0
Board_P1_7
Text Label 7500 10900 1    50   ~ 0
Board_P1_8
Wire Wire Line
	7500 10900 7500 10350
Wire Wire Line
	7600 10900 7600 10350
Wire Wire Line
	7800 10900 7800 10350
Wire Wire Line
	7900 10900 7900 10350
Wire Wire Line
	8000 10900 8000 10350
Wire Wire Line
	8100 10900 8100 10350
Wire Wire Line
	8200 10900 8200 10350
Wire Wire Line
	8300 10900 8300 10350
Text Label 8850 10900 1    50   ~ 0
Board_P2_8
Text Label 8950 10900 1    50   ~ 0
Board_P2_7
Text Label 9050 10900 1    50   ~ 0
Board_P2_6
Text Label 9150 10900 1    50   ~ 0
Board_P2_5
Text Label 9250 10900 1    50   ~ 0
Board_P2_4
Text Label 9350 10900 1    50   ~ 0
Board_P2_3
Text Label 9450 10900 1    50   ~ 0
Board_P2_2
Text Label 9550 10900 1    50   ~ 0
Board_P2_1
Text Label 9650 10900 1    50   ~ 0
Board_P2_0
$Comp
L power:GND #PWR08
U 1 1
P 10100 10900
F 0 "#PWR08" H 10100 10650 50  0001 C CNN
F 1 "GND" H 10105 10727 50  0000 C CNN
F 2 "" H 10100 10900 50  0001 C CNN
F 3 "" H 10100 10900 50  0001 C CNN
	1    10100 10900
	-1   0    0    -1  
$EndComp
Wire Wire Line
	10100 10350 10100 10900
Text Label 11000 10900 1    50   ~ 0
Computer8
Text Label 10900 10900 1    50   ~ 0
Computer7
Text Label 10800 10900 1    50   ~ 0
Computer6
Text Label 10700 10900 1    50   ~ 0
Computer5
Text Label 10600 10900 1    50   ~ 0
Computer4
Text Label 10500 10900 1    50   ~ 0
Computer3
Text Label 10400 10900 1    50   ~ 0
Computer2
Text Label 10300 10900 1    50   ~ 0
Computer1
Text Label 10200 10900 1    50   ~ 0
Computer0
Wire Wire Line
	1350 8000 1800 8000
Wire Wire Line
	1350 8100 1800 8100
Wire Wire Line
	1350 8200 1800 8200
Wire Wire Line
	1350 8300 1800 8300
Wire Wire Line
	1350 8400 1800 8400
Wire Wire Line
	1350 8500 1800 8500
Wire Wire Line
	1350 8600 1800 8600
Wire Wire Line
	1350 8700 1800 8700
Wire Wire Line
	1350 8800 1800 8800
Wire Wire Line
	1800 9350 1350 9350
Wire Wire Line
	1800 9450 1350 9450
Wire Wire Line
	1800 9550 1350 9550
Wire Wire Line
	1800 9650 1350 9650
Wire Wire Line
	1800 9750 1350 9750
Wire Wire Line
	1800 9850 1350 9850
Wire Wire Line
	1800 9950 1350 9950
Wire Wire Line
	1800 10050 1350 10050
Wire Wire Line
	1800 10150 1350 10150
Wire Wire Line
	13900 6400 14350 6400
Wire Wire Line
	13900 6500 14350 6500
Wire Wire Line
	13900 6600 14350 6600
Wire Wire Line
	13900 6700 14350 6700
Wire Wire Line
	13900 6800 14350 6800
Wire Wire Line
	13900 6900 14350 6900
Wire Wire Line
	13900 7000 14350 7000
Wire Wire Line
	13900 7100 14350 7100
Wire Wire Line
	13900 7200 14350 7200
$Comp
L power:GND #PWR06
U 1 1
P 8750 10900
F 0 "#PWR06" H 8750 10650 50  0001 C CNN
F 1 "GND" H 8755 10727 50  0000 C CNN
F 2 "" H 8750 10900 50  0001 C CNN
F 3 "" H 8750 10900 50  0001 C CNN
	1    8750 10900
	-1   0    0    -1  
$EndComp
Wire Wire Line
	8750 10350 8750 10900
Wire Wire Line
	8850 10900 8850 10350
Wire Wire Line
	8950 10900 8950 10350
Wire Wire Line
	9150 10900 9150 10350
Wire Wire Line
	9250 10900 9250 10350
Wire Wire Line
	9350 10900 9350 10350
Wire Wire Line
	9450 10900 9450 10350
Wire Wire Line
	9550 10900 9550 10350
Wire Wire Line
	9650 10900 9650 10350
Wire Wire Line
	11000 10900 11000 10350
Wire Wire Line
	10900 10900 10900 10350
Wire Wire Line
	10700 10900 10700 10350
Wire Wire Line
	10600 10900 10600 10350
Wire Wire Line
	10500 10900 10500 10350
Wire Wire Line
	10400 10900 10400 10350
Wire Wire Line
	10300 10900 10300 10350
Wire Wire Line
	10200 10900 10200 10350
$Comp
L Connector_Generic:Conn_01x10 J3
U 1 1
P 7800 10150
F 0 "J3" V 8017 10096 50  0000 C CNN
F 1 "P1" V 7926 10096 50  0000 C CNN
F 2 "Connector_PinHeader_2.54mm:PinHeader_1x10_P2.54mm_Vertical" H 7800 10150 50  0001 C CNN
F 3 "~" H 7800 10150 50  0001 C CNN
	1    7800 10150
	0    -1   -1   0   
$EndComp
$Comp
L Connector_Generic:Conn_01x10 J4
U 1 1
P 9150 10150
F 0 "J4" V 9367 10096 50  0000 C CNN
F 1 "P2" V 9276 10096 50  0000 C CNN
F 2 "Connector_PinHeader_2.54mm:PinHeader_1x10_P2.54mm_Vertical" H 9150 10150 50  0001 C CNN
F 3 "~" H 9150 10150 50  0001 C CNN
	1    9150 10150
	0    -1   -1   0   
$EndComp
$Comp
L Connector_Generic:Conn_01x10 J5
U 1 1
P 10500 10150
F 0 "J5" V 10717 10096 50  0000 C CNN
F 1 "Move" V 10626 10096 50  0000 C CNN
F 2 "Connector_PinHeader_2.54mm:PinHeader_1x10_P2.54mm_Vertical" H 10500 10150 50  0001 C CNN
F 3 "~" H 10500 10150 50  0001 C CNN
	1    10500 10150
	0    -1   -1   0   
$EndComp
$Comp
L Connector_Generic:Conn_01x10 J1
U 1 1
P 6450 10150
F 0 "J1" V 6667 10096 50  0000 C CNN
F 1 "Power" V 6576 10096 50  0000 C CNN
F 2 "Connector_PinHeader_2.54mm:PinHeader_1x10_P2.54mm_Vertical" H 6450 10150 50  0001 C CNN
F 3 "~" H 6450 10150 50  0001 C CNN
	1    6450 10150
	0    -1   -1   0   
$EndComp
Wire Wire Line
	6050 10350 6050 10450
Wire Wire Line
	6050 10450 6150 10450
Wire Wire Line
	6450 10450 6450 10350
Wire Wire Line
	6550 10350 6550 10450
Wire Wire Line
	6550 10450 6650 10450
Wire Wire Line
	6150 10350 6150 10450
Connection ~ 6150 10450
Wire Wire Line
	6150 10450 6250 10450
Wire Wire Line
	6250 10350 6250 10450
Connection ~ 6250 10450
Wire Wire Line
	6250 10450 6350 10450
Wire Wire Line
	6350 10350 6350 10450
Connection ~ 6350 10450
Wire Wire Line
	6350 10450 6450 10450
Wire Wire Line
	6650 10350 6650 10450
Connection ~ 6650 10450
Wire Wire Line
	6650 10450 6750 10450
Wire Wire Line
	6750 10350 6750 10450
Connection ~ 6750 10450
Wire Wire Line
	6750 10450 6850 10450
Wire Wire Line
	6850 10350 6850 10450
Connection ~ 6850 10450
Wire Wire Line
	6850 10450 6950 10450
$Comp
L power:GND #PWR01
U 1 1
P 6050 10500
F 0 "#PWR01" H 6050 10250 50  0001 C CNN
F 1 "GND" H 6055 10327 50  0000 C CNN
F 2 "" H 6050 10500 50  0001 C CNN
F 3 "" H 6050 10500 50  0001 C CNN
	1    6050 10500
	1    0    0    -1  
$EndComp
Wire Wire Line
	6050 10500 6050 10450
Connection ~ 6050 10450
$Comp
L power:+5V #PWR02
U 1 1
P 6950 10500
F 0 "#PWR02" H 6950 10350 50  0001 C CNN
F 1 "+5V" H 6965 10673 50  0000 C CNN
F 2 "" H 6950 10500 50  0001 C CNN
F 3 "" H 6950 10500 50  0001 C CNN
	1    6950 10500
	-1   0    0    1   
$EndComp
Wire Wire Line
	6950 10350 6950 10450
Connection ~ 6950 10450
Wire Wire Line
	6950 10450 6950 10500
Wire Wire Line
	10800 10350 10800 10900
Wire Wire Line
	9050 10350 9050 10900
$Comp
L power:PWR_FLAG #FLG0101
U 1 1
P 5950 10450
F 0 "#FLG0101" H 5950 10525 50  0001 C CNN
F 1 "PWR_FLAG" H 5750 10600 50  0000 L CNN
F 2 "" H 5950 10450 50  0001 C CNN
F 3 "~" H 5950 10450 50  0001 C CNN
	1    5950 10450
	0    -1   -1   0   
$EndComp
$Comp
L power:PWR_FLAG #FLG0102
U 1 1
P 7050 10450
F 0 "#FLG0102" H 7050 10525 50  0001 C CNN
F 1 "PWR_FLAG" H 6900 10600 50  0000 L CNN
F 2 "" H 7050 10450 50  0001 C CNN
F 3 "~" H 7050 10450 50  0001 C CNN
	1    7050 10450
	0    1    1    0   
$EndComp
Wire Wire Line
	5950 10450 6050 10450
Wire Wire Line
	7050 10450 6950 10450
Wire Wire Line
	7700 10350 7700 10900
Text Notes 3000 9000 0    100  ~ 20
!
$Sheet
S 2800 6100 1000 1200
U 607BECCD
F0 "sheet607BECBB" 50
F1 "Engine_EMPTY_SIDES.sch" 50
F2 "~P1_[8..0]" I L 2800 6400 50 
F3 "~P2_[8..0]" I L 2800 6500 50 
F4 "~Empty_[8..0]" I L 2800 6600 50 
F5 "M1_M" O R 3800 6400 50 
F6 "M3_M" O R 3800 6500 50 
F7 "M7_M" O R 3800 6700 50 
F8 "M5_M" O R 3800 6600 50 
F9 "Block" I L 2800 6200 50 
$EndSheet
$Comp
L Mechanical:MountingHole H3
U 1 1
P 14300 9300
F 0 "H3" H 14400 9346 50  0000 L CNN
F 1 "Tooling Hole" H 14400 9255 50  0000 L CNN
F 2 "jlcpcb_tooling_hole:jlcpcb_tooling_hole" H 14300 9300 50  0001 C CNN
F 3 "~" H 14300 9300 50  0001 C CNN
	1    14300 9300
	1    0    0    -1  
$EndComp
$Comp
L Mechanical:MountingHole H4
U 1 1
P 14300 9500
F 0 "H4" H 14400 9546 50  0000 L CNN
F 1 "Tooling Hole" H 14400 9455 50  0000 L CNN
F 2 "jlcpcb_tooling_hole:jlcpcb_tooling_hole" H 14300 9500 50  0001 C CNN
F 3 "~" H 14300 9500 50  0001 C CNN
	1    14300 9500
	1    0    0    -1  
$EndComp
$Comp
L Mechanical:MountingHole H5
U 1 1
P 15100 9300
F 0 "H5" H 15200 9346 50  0000 L CNN
F 1 "Tooling Hole" H 15200 9255 50  0000 L CNN
F 2 "jlcpcb_tooling_hole:jlcpcb_tooling_hole" H 15100 9300 50  0001 C CNN
F 3 "~" H 15100 9300 50  0001 C CNN
	1    15100 9300
	1    0    0    -1  
$EndComp
Wire Bus Line
	13800 1550 13800 6200
Wire Bus Line
	12050 1650 12050 6200
Wire Bus Line
	1900 9450 1900 10250
Wire Bus Line
	1900 8100 1900 8950
Wire Bus Line
	13800 6200 13800 7300
$EndSCHEMATC
